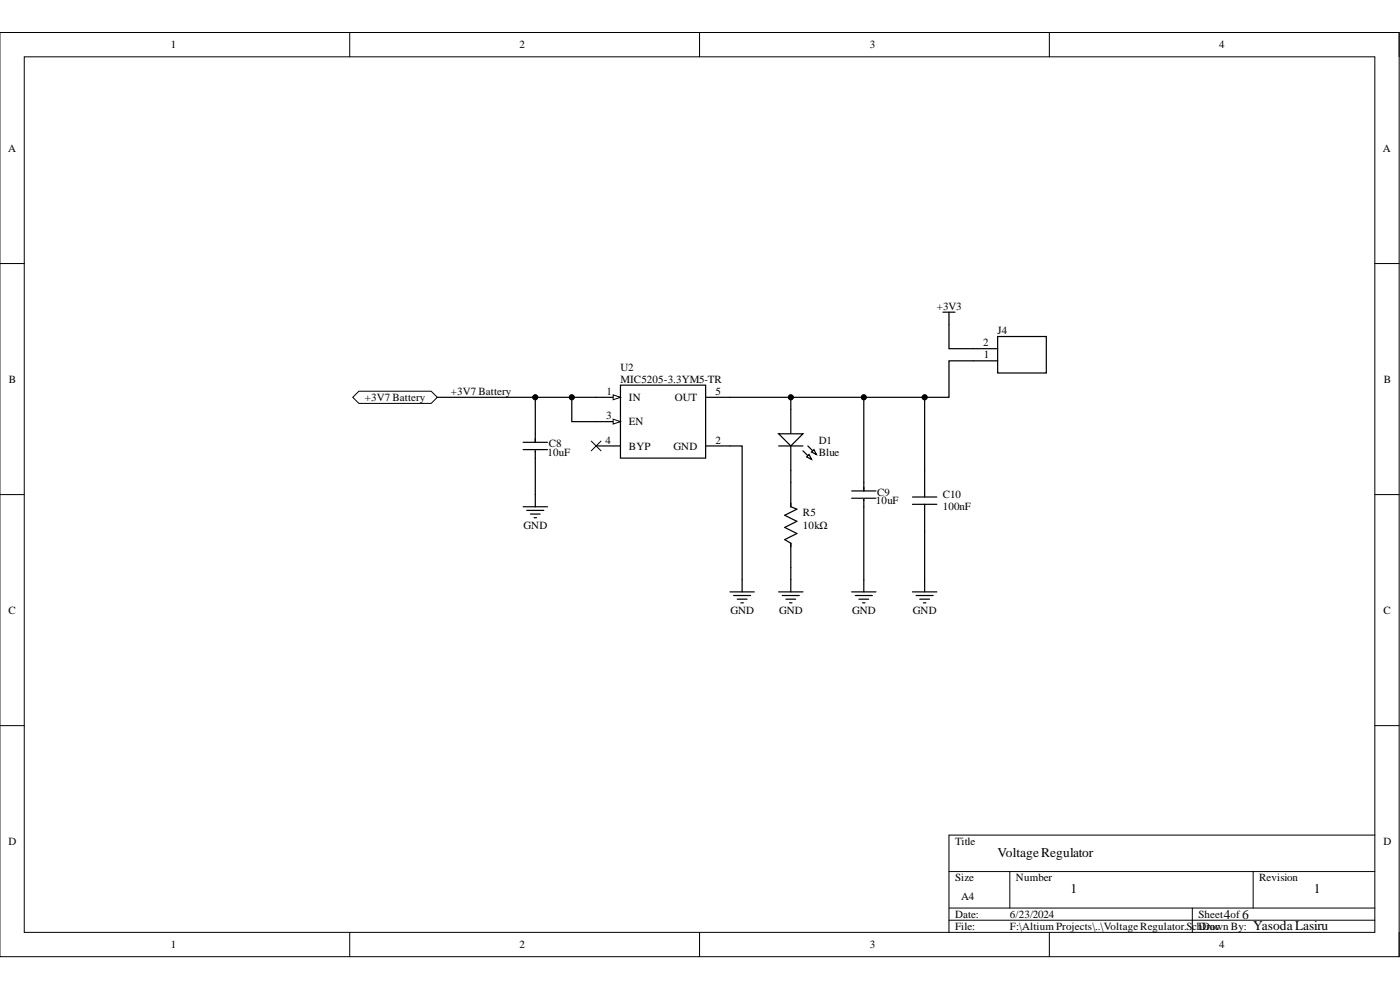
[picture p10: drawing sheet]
<svg xmlns="http://www.w3.org/2000/svg" width="297mm" height="210mm" viewBox="0 0 297 210" stroke-linecap="round" stroke-linejoin="round" font-family="sans-serif">
<path d="M0 6.9h296.8v196h-296.8z" fill="none" stroke="#000" stroke-width=".21"/>
<path d="M5.1 12.1h286.6v185.7h-286.6z" fill-rule="evenodd" fill="#fff"/>
<g fill="none" stroke="#000" stroke-width=".21">
<path d="M0 6.9h5.1M5.1 12.1h286.6v185.7h-286.6zM74.2 6.9v5.2M148.4 6.9v5.2M222.6 6.9v5.2M291.7 6.9h5.1v5.2M0 55.9h5.1M291.7 55.9h5.1M0 104.9h5.1M291.7 104.9h5.1M0 153.9h5.1M291.7 153.9h5.1"/>
<path d="M291.7 177.1h-90.4v20.7M74.2 197.8v5.1M148.4 197.8v5.1M201.3 184.9h90.4M201.3 192.6h90.4M201.3 195.2h90.4M214.2 184.9v7.7M222.6 197.8v5.1M252.9 192.6v5.2M265.8 184.9v7.7M296.8 197.8v5.1"/>
</g>
<path d="M131.6 81.7h18.1v15.5h-18.1z" fill-rule="evenodd" fill="#fff"/>
<path d="M126.5 94.6h5.1M126.5 89.4h5.1M131.6 81.7h18.1v15.5h-18.1z" fill="none" stroke="#000" stroke-width=".26"/>
<path d="M130.1 88.9l1.5 .5-1.5 .6z" fill="#fff"/>
<path d="M130.1 88.9l1.5 .5-1.5 .6z" fill="none" stroke="#000" stroke-width=".21"/>
<path d="M126.5 84.3h5.1" fill="none" stroke="#000" stroke-width=".26"/>
<path d="M130.1 83.8l1.5 .5-1.5 .5z" fill="#fff"/>
<path d="M130.1 83.8l1.5 .5-1.5 .5z" fill="none" stroke="#000" stroke-width=".21"/>
<g fill="none" stroke="#000" stroke-width=".26">
<path d="M200 66.2h2.6M201.3 66.2v2.6M149.7 84.3h5.2M149.7 94.6h5.2M111 107.5h5.1M111.7 108.3h3.7M112.5 109h2.1M113.3 109.8h.5M113.6 104.9v2.6M154.9 125.6h5.1M155.6 126.3h3.6M156.4 127.1h2.1"/>
<path d="M157.2 127.9h.5M157.4 123v2.6M165.2 125.6h5.1M166 126.3h3.6M166.7 127.1h2.1M167.5 127.9h.5M167.8 123v2.6M180.7 125.6h5.1M181.4 126.3h3.7M182.2 127.1h2.1M183 127.9h.5M183.2 123v2.6"/>
<path d="M193.6 125.6h5.1M194.3 126.3h3.7M195.1 127.1h2.1M195.9 127.9h.5M196.2 123v2.6"/>
</g>
<path d="M74.8 84.3l1.3-1.3h15.4l1.3 1.3-1.3 1.3h-15.4z" fill-rule="evenodd" fill="#fff"/>
<path d="M74.8 84.3l1.3-1.3h15.4l1.3 1.3-1.3 1.3h-15.4zM125.4 93.6l2.1 2M127.5 93.6l-2.1 2" fill="none" stroke="#000" stroke-width=".21"/>
<path d="M211.6 71.4h10.4v7.7h-10.4z" fill-rule="evenodd" fill="#fff"/>
<path d="M206.5 76.5h5.1M206.5 74h5.1M211.6 71.4h10.4v7.7h-10.4zM167.8 86.9v5.1M167.8 94.6v5.2" fill="none" stroke="#000" stroke-width=".26"/>
<path d="M165.2 92h5.1l-2.5 2.6z" fill="#fff"/>
<path d="M165.2 92h5.1l-2.5 2.6zM170.3 95.6l1.9 1.8M171.4 94.6l1.8 1.8" fill="none" stroke="#000" stroke-width=".26"/>
<path d="M171.1 96.9l.5-.5 .6 1z" fill="#fff"/>
<path d="M171.1 96.9l.5-.5 .6 1z" fill="none" stroke="#000" stroke-width=".26"/>
<path d="M172.2 95.9l.5-.5 .5 1z" fill="#fff"/>
<g fill="none" stroke="#000" stroke-width=".26">
<path d="M201.3 68.8v5.2h5.2M206.5 76.5h-5.2v7.8h-46.4M92.8 84.3h33.7M111 93.8h5.1M111 95.4h5.1M113.6 84.3v9.5M113.6 95.6v9.3M121.3 84.3v5.1h5.2M154.9 94.6h2.5v28.4M165.2 94.6h5.1M167.8 84.3v2.6M167.8 99.8v7.7l1.3 .5-2.6 1.3 2.6 1.3-2.6 1.3 2.6 1.3"/>
<path d="M172.2 95.9l.5-.5 .5 1zM183.2 84.3v19.8M196.2 84.3v21.1M180.7 104.1h5.1M180.7 105.7h5.1M183.2 105.9v17.1M193.6 105.4h5.1M193.6 107h5.1M196.2 107v16M167.8 120.4v2.6"/>
</g>
<g fill="#000">
<circle cx="113.6" cy="84.3" r=".52"/>
<circle cx="121.3" cy="84.3" r=".52"/>
<circle cx="167.8" cy="84.3" r=".52"/>
<circle cx="183.3" cy="84.3" r=".52"/>
<circle cx="196.2" cy="84.3" r=".52"/>
</g>
<g fill="none" stroke="#000" stroke-width=".21">
<circle cx="113.6" cy="84.3" r=".52"/>
<circle cx="121.3" cy="84.3" r=".52"/>
<circle cx="167.8" cy="84.3" r=".52"/>
<circle cx="183.3" cy="84.3" r=".52"/>
<circle cx="196.2" cy="84.3" r=".52"/>
</g>
<text font-size="6.5" x="167.2" y="119">PIR501</text>
<g font-size="2.8">
<text x="211.6" y="181.7">VoltageRegulator</text>
<text x="227.1" y="189.4">1</text>
<text x="278.8" y="189.4">1</text>
<text x="259.7" y="194.9">4</text>
<text x="263.5" y="194.9">6</text>
<text x="265.8" y="197.2">YasodaLasiru</text>
</g>
<g font-size="2.3">
<text x="36.2" y="10.2">1</text>
<text x="110.2" y="10.2">2</text>
<text x="184.5" y="10.2">3</text>
<text x="258.6" y="10.2">4</text>
<text x="1.7" y="32.2">A</text>
<text x="293.4" y="32.2">A</text>
<text x="198.7" y="65.7">+3V3</text>
<text x="211.6" y="70.9">J4</text>
<text x="208.5" y="73.4">2</text>
<text x="208.7" y="76">1</text>
<text x="1.9" y="81.2">B</text>
<text x="95.7" y="83.8">+3V7 Battery</text>
<text x="128.7" y="83.8">1</text>
<text x="131.6" y="78.6">U2</text>
<text x="131.6" y="81.2">MIC5205-3.3YM5-TR</text>
<text x="151.8" y="83.8">5</text>
<text x="293.6" y="81.2">B</text>
<text x="77.4" y="85.1">+3V7 Battery</text>
<text x="128.6" y="88.9">3</text>
<text x="133.4" y="85.1">IN</text>
<text x="143.2" y="85.1">OUT</text>
<text x="116.4" y="94.9">C8</text>
<text x="128.4" y="94.1">4</text>
<text x="133.4" y="95.4">BYP</text>
<text x="133.4" y="90.2">EN</text>
<text x="142.9" y="95.4">GND</text>
<text x="151.8" y="94.1">2</text>
<text x="173.7" y="94.1">D1</text>
<text x="116.1" y="96.7">10uF</text>
<text x="173.7" y="96.7">Blue</text>
<text x="185.8" y="107">10uF</text>
<text x="186.1" y="105.2">C9</text>
<text x="200" y="105.7">C10</text>
<text x="111.1" y="112.1">GND</text>
<text x="170.3" y="112.1">10kΩ</text>
<text x="170.3" y="109.6">R5</text>
<text x="200" y="108.3">100nF</text>
<text x="1.8" y="130.2">C</text>
<text x="154.9" y="130.2">GND</text>
<text x="165.3" y="130.2">GND</text>
<text x="180.8" y="130.2">GND</text>
<text x="193.7" y="130.2">GND</text>
<text x="293.5" y="130.2">C</text>
<text x="1.8" y="179.2">D</text>
<text x="202.6" y="179.2">Title</text>
<text x="293.5" y="179.2">D</text>
<text x="202.6" y="186.9">Size</text>
<text x="203.9" y="190.8">A4</text>
<text x="215.5" y="186.9">Number</text>
<text x="267.1" y="186.9">Revision</text>
<text x="202.6" y="197.3">File:</text>
<text x="202.6" y="194.7">Date:</text>
<text x="214.2" y="197.3">F:\Altium Projects\..\Voltage Regulator.S</text>
<text x="214.2" y="194.7">6/23/2024</text>
<text x="252.9" y="197.3">chDDrawn By:</text>
<text x="254.2" y="194.7">Sheet of</text>
<text x="256.7" y="197.3">oc</text>
<text x="36.2" y="201.1">1</text>
<text x="110.2" y="201.1">2</text>
<text x="184.5" y="201.1">3</text>
<text x="258.6" y="201.1">4</text>
</g>
</svg>
